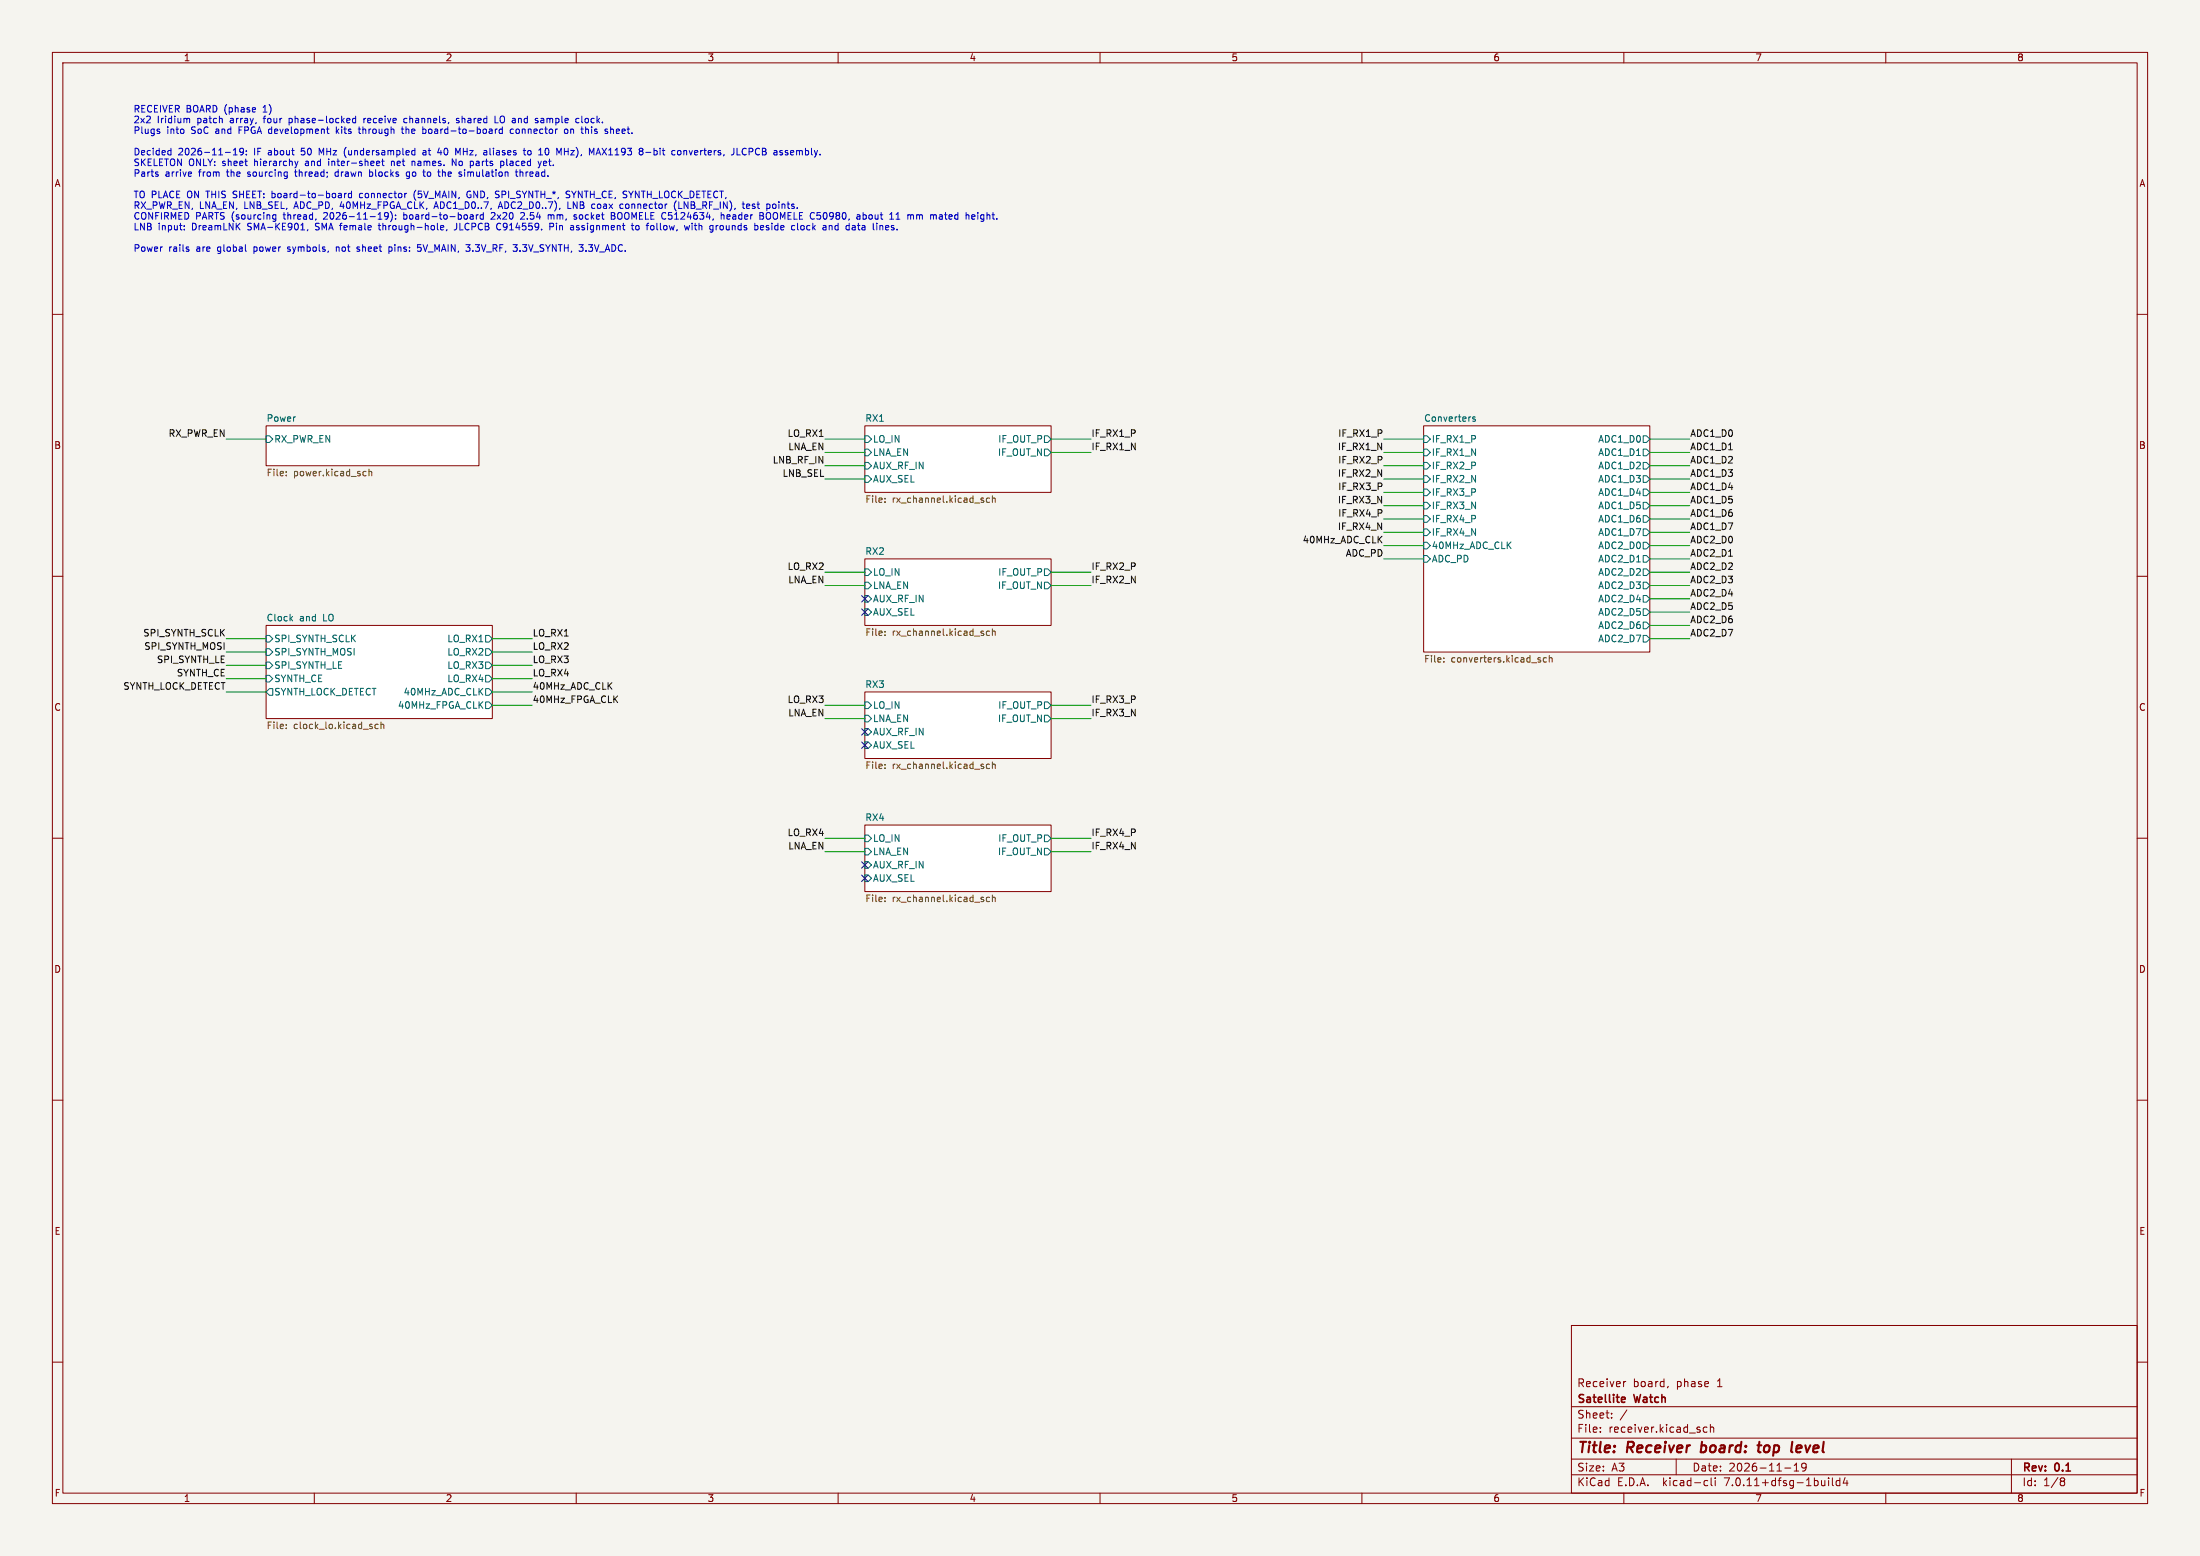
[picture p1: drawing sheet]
(kicad_sch
 (version 20230121)
 (generator eeschema)
 (paper "A3")
 (title_block
  (title "Receiver board: top level")
  (date "2026-11-19")
  (rev "0.1")
  (company "Satellite Watch")
  (comment 1 "Receiver board, phase 1"))
 (lib_symbols)
 (text "RECEIVER BOARD (phase 1)\n2x2 Iridium patch array, four phase-locked receive channels, shared LO and sample clock.\nPlugs into SoC and FPGA development kits through the board-to-board connector on this sheet.\n\nDecided 2026-11-19: IF about 50 MHz (undersampled at 40 MHz, aliases to 10 MHz), MAX1193 8-bit converters, JLCPCB assembly.\nSKELETON ONLY: sheet hierarchy and inter-sheet net names. No parts placed yet.\nParts arrive from the sourcing thread; drawn blocks go to the simulation thread.\n\nTO PLACE ON THIS SHEET: board-to-board connector (5V_MAIN, GND, SPI_SYNTH_*, SYNTH_CE, SYNTH_LOCK_DETECT,\nRX_PWR_EN, LNA_EN, LNB_SEL, ADC_PD, 40MHz_FPGA_CLK, ADC1_D0..7, ADC2_D0..7), LNB coax connector (LNB_RF_IN), test points.\nCONFIRMED PARTS (sourcing thread, 2026-11-19): board-to-board 2x20 2.54 mm, socket BOOMELE C5124634, header BOOMELE C50980, about 11 mm mated height.\nLNB input: DreamLNK SMA-KE901, SMA female through-hole, JLCPCB C914559. Pin assignment to follow, with grounds beside clock and data lines.\n\nPower rails are global power symbols, not sheet pins: 5V_MAIN, 3.3V_RF, 3.3V_SYNTH, 3.3V_ADC."
  (at 25.4 20.32 0)
  (effects (font (size 1.27 1.27)) (justify left top)))
 (sheet
  (at 50.8 81.28)
  (size 40.64 7.62)
  (stroke (width 0.1524) (type solid))
  (fill (color 0 0 0 0.0000))
  (property "Sheetname" "Power" (at 50.8 80.58 0) (effects (font (size 1.27 1.27)) (justify left bottom)))
  (property "Sheetfile" "power.kicad_sch" (at 50.8 89.5 0) (effects (font (size 1.27 1.27)) (justify left top)))
  (pin "RX_PWR_EN" input (at 50.8 83.82 180) (effects (font (size 1.27 1.27)) (justify left))))
 (wire
  (pts (xy 50.8 83.82) (xy 43.18 83.82))
  (stroke (width 0) (type default)))
 (label "RX_PWR_EN"
  (at 43.18 83.82 180)
  (effects (font (size 1.27 1.27)) (justify right bottom)))
 (sheet
  (at 50.8 119.38)
  (size 43.18 17.78)
  (stroke (width 0.1524) (type solid))
  (fill (color 0 0 0 0.0000))
  (property "Sheetname" "Clock and LO" (at 50.8 118.68 0) (effects (font (size 1.27 1.27)) (justify left bottom)))
  (property "Sheetfile" "clock_lo.kicad_sch" (at 50.8 137.76 0) (effects (font (size 1.27 1.27)) (justify left top)))
  (pin "SPI_SYNTH_SCLK" input (at 50.8 121.92 180) (effects (font (size 1.27 1.27)) (justify left)))
  (pin "SPI_SYNTH_MOSI" input (at 50.8 124.46 180) (effects (font (size 1.27 1.27)) (justify left)))
  (pin "SPI_SYNTH_LE" input (at 50.8 127 180) (effects (font (size 1.27 1.27)) (justify left)))
  (pin "SYNTH_CE" input (at 50.8 129.54 180) (effects (font (size 1.27 1.27)) (justify left)))
  (pin "SYNTH_LOCK_DETECT" output (at 50.8 132.08 180) (effects (font (size 1.27 1.27)) (justify left)))
  (pin "LO_RX1" output (at 93.98 121.92 0) (effects (font (size 1.27 1.27)) (justify right)))
  (pin "LO_RX2" output (at 93.98 124.46 0) (effects (font (size 1.27 1.27)) (justify right)))
  (pin "LO_RX3" output (at 93.98 127 0) (effects (font (size 1.27 1.27)) (justify right)))
  (pin "LO_RX4" output (at 93.98 129.54 0) (effects (font (size 1.27 1.27)) (justify right)))
  (pin "40MHz_ADC_CLK" output (at 93.98 132.08 0) (effects (font (size 1.27 1.27)) (justify right)))
  (pin "40MHz_FPGA_CLK" output (at 93.98 134.62 0) (effects (font (size 1.27 1.27)) (justify right))))
 (wire
  (pts (xy 50.8 121.92) (xy 43.18 121.92))
  (stroke (width 0) (type default)))
 (label "SPI_SYNTH_SCLK"
  (at 43.18 121.92 180)
  (effects (font (size 1.27 1.27)) (justify right bottom)))
 (wire
  (pts (xy 50.8 124.46) (xy 43.18 124.46))
  (stroke (width 0) (type default)))
 (label "SPI_SYNTH_MOSI"
  (at 43.18 124.46 180)
  (effects (font (size 1.27 1.27)) (justify right bottom)))
 (wire
  (pts (xy 50.8 127) (xy 43.18 127))
  (stroke (width 0) (type default)))
 (label "SPI_SYNTH_LE"
  (at 43.18 127 180)
  (effects (font (size 1.27 1.27)) (justify right bottom)))
 (wire
  (pts (xy 50.8 129.54) (xy 43.18 129.54))
  (stroke (width 0) (type default)))
 (label "SYNTH_CE"
  (at 43.18 129.54 180)
  (effects (font (size 1.27 1.27)) (justify right bottom)))
 (wire
  (pts (xy 50.8 132.08) (xy 43.18 132.08))
  (stroke (width 0) (type default)))
 (label "SYNTH_LOCK_DETECT"
  (at 43.18 132.08 180)
  (effects (font (size 1.27 1.27)) (justify right bottom)))
 (wire
  (pts (xy 93.98 121.92) (xy 101.6 121.92))
  (stroke (width 0) (type default)))
 (label "LO_RX1"
  (at 101.6 121.92 0)
  (effects (font (size 1.27 1.27)) (justify left bottom)))
 (wire
  (pts (xy 93.98 124.46) (xy 101.6 124.46))
  (stroke (width 0) (type default)))
 (label "LO_RX2"
  (at 101.6 124.46 0)
  (effects (font (size 1.27 1.27)) (justify left bottom)))
 (wire
  (pts (xy 93.98 127) (xy 101.6 127))
  (stroke (width 0) (type default)))
 (label "LO_RX3"
  (at 101.6 127 0)
  (effects (font (size 1.27 1.27)) (justify left bottom)))
 (wire
  (pts (xy 93.98 129.54) (xy 101.6 129.54))
  (stroke (width 0) (type default)))
 (label "LO_RX4"
  (at 101.6 129.54 0)
  (effects (font (size 1.27 1.27)) (justify left bottom)))
 (wire
  (pts (xy 93.98 132.08) (xy 101.6 132.08))
  (stroke (width 0) (type default)))
 (label "40MHz_ADC_CLK"
  (at 101.6 132.08 0)
  (effects (font (size 1.27 1.27)) (justify left bottom)))
 (wire
  (pts (xy 93.98 134.62) (xy 101.6 134.62))
  (stroke (width 0) (type default)))
 (label "40MHz_FPGA_CLK"
  (at 101.6 134.62 0)
  (effects (font (size 1.27 1.27)) (justify left bottom)))
 (sheet
  (at 165.1 81.28)
  (size 35.56 12.7)
  (stroke (width 0.1524) (type solid))
  (fill (color 0 0 0 0.0000))
  (property "Sheetname" "RX1" (at 165.1 80.58 0) (effects (font (size 1.27 1.27)) (justify left bottom)))
  (property "Sheetfile" "rx_channel.kicad_sch" (at 165.1 94.58 0) (effects (font (size 1.27 1.27)) (justify left top)))
  (pin "LO_IN" input (at 165.1 83.82 180) (effects (font (size 1.27 1.27)) (justify left)))
  (pin "LNA_EN" input (at 165.1 86.36 180) (effects (font (size 1.27 1.27)) (justify left)))
  (pin "AUX_RF_IN" input (at 165.1 88.9 180) (effects (font (size 1.27 1.27)) (justify left)))
  (pin "AUX_SEL" input (at 165.1 91.44 180) (effects (font (size 1.27 1.27)) (justify left)))
  (pin "IF_OUT_P" output (at 200.66 83.82 0) (effects (font (size 1.27 1.27)) (justify right)))
  (pin "IF_OUT_N" output (at 200.66 86.36 0) (effects (font (size 1.27 1.27)) (justify right))))
 (wire
  (pts (xy 165.1 83.82) (xy 157.48 83.82))
  (stroke (width 0) (type default)))
 (label "LO_RX1"
  (at 157.48 83.82 180)
  (effects (font (size 1.27 1.27)) (justify right bottom)))
 (wire
  (pts (xy 165.1 86.36) (xy 157.48 86.36))
  (stroke (width 0) (type default)))
 (label "LNA_EN"
  (at 157.48 86.36 180)
  (effects (font (size 1.27 1.27)) (justify right bottom)))
 (wire
  (pts (xy 165.1 88.9) (xy 157.48 88.9))
  (stroke (width 0) (type default)))
 (label "LNB_RF_IN"
  (at 157.48 88.9 180)
  (effects (font (size 1.27 1.27)) (justify right bottom)))
 (wire
  (pts (xy 165.1 91.44) (xy 157.48 91.44))
  (stroke (width 0) (type default)))
 (label "LNB_SEL"
  (at 157.48 91.44 180)
  (effects (font (size 1.27 1.27)) (justify right bottom)))
 (wire
  (pts (xy 200.66 83.82) (xy 208.28 83.82))
  (stroke (width 0) (type default)))
 (label "IF_RX1_P"
  (at 208.28 83.82 0)
  (effects (font (size 1.27 1.27)) (justify left bottom)))
 (wire
  (pts (xy 200.66 86.36) (xy 208.28 86.36))
  (stroke (width 0) (type default)))
 (label "IF_RX1_N"
  (at 208.28 86.36 0)
  (effects (font (size 1.27 1.27)) (justify left bottom)))
 (sheet
  (at 165.1 106.68)
  (size 35.56 12.7)
  (stroke (width 0.1524) (type solid))
  (fill (color 0 0 0 0.0000))
  (property "Sheetname" "RX2" (at 165.1 105.98 0) (effects (font (size 1.27 1.27)) (justify left bottom)))
  (property "Sheetfile" "rx_channel.kicad_sch" (at 165.1 119.98 0) (effects (font (size 1.27 1.27)) (justify left top)))
  (pin "LO_IN" input (at 165.1 109.22 180) (effects (font (size 1.27 1.27)) (justify left)))
  (pin "LNA_EN" input (at 165.1 111.76 180) (effects (font (size 1.27 1.27)) (justify left)))
  (pin "AUX_RF_IN" input (at 165.1 114.3 180) (effects (font (size 1.27 1.27)) (justify left)))
  (pin "AUX_SEL" input (at 165.1 116.84 180) (effects (font (size 1.27 1.27)) (justify left)))
  (pin "IF_OUT_P" output (at 200.66 109.22 0) (effects (font (size 1.27 1.27)) (justify right)))
  (pin "IF_OUT_N" output (at 200.66 111.76 0) (effects (font (size 1.27 1.27)) (justify right))))
 (wire
  (pts (xy 165.1 109.22) (xy 157.48 109.22))
  (stroke (width 0) (type default)))
 (label "LO_RX2"
  (at 157.48 109.22 180)
  (effects (font (size 1.27 1.27)) (justify right bottom)))
 (wire
  (pts (xy 165.1 111.76) (xy 157.48 111.76))
  (stroke (width 0) (type default)))
 (label "LNA_EN"
  (at 157.48 111.76 180)
  (effects (font (size 1.27 1.27)) (justify right bottom)))
 (no_connect
  (at 165.1 114.3))
 (no_connect
  (at 165.1 116.84))
 (wire
  (pts (xy 200.66 109.22) (xy 208.28 109.22))
  (stroke (width 0) (type default)))
 (label "IF_RX2_P"
  (at 208.28 109.22 0)
  (effects (font (size 1.27 1.27)) (justify left bottom)))
 (wire
  (pts (xy 200.66 111.76) (xy 208.28 111.76))
  (stroke (width 0) (type default)))
 (label "IF_RX2_N"
  (at 208.28 111.76 0)
  (effects (font (size 1.27 1.27)) (justify left bottom)))
 (sheet
  (at 165.1 132.08)
  (size 35.56 12.7)
  (stroke (width 0.1524) (type solid))
  (fill (color 0 0 0 0.0000))
  (property "Sheetname" "RX3" (at 165.1 131.38 0) (effects (font (size 1.27 1.27)) (justify left bottom)))
  (property "Sheetfile" "rx_channel.kicad_sch" (at 165.1 145.38 0) (effects (font (size 1.27 1.27)) (justify left top)))
  (pin "LO_IN" input (at 165.1 134.62 180) (effects (font (size 1.27 1.27)) (justify left)))
  (pin "LNA_EN" input (at 165.1 137.16 180) (effects (font (size 1.27 1.27)) (justify left)))
  (pin "AUX_RF_IN" input (at 165.1 139.7 180) (effects (font (size 1.27 1.27)) (justify left)))
  (pin "AUX_SEL" input (at 165.1 142.24 180) (effects (font (size 1.27 1.27)) (justify left)))
  (pin "IF_OUT_P" output (at 200.66 134.62 0) (effects (font (size 1.27 1.27)) (justify right)))
  (pin "IF_OUT_N" output (at 200.66 137.16 0) (effects (font (size 1.27 1.27)) (justify right))))
 (wire
  (pts (xy 165.1 134.62) (xy 157.48 134.62))
  (stroke (width 0) (type default)))
 (label "LO_RX3"
  (at 157.48 134.62 180)
  (effects (font (size 1.27 1.27)) (justify right bottom)))
 (wire
  (pts (xy 165.1 137.16) (xy 157.48 137.16))
  (stroke (width 0) (type default)))
 (label "LNA_EN"
  (at 157.48 137.16 180)
  (effects (font (size 1.27 1.27)) (justify right bottom)))
 (no_connect
  (at 165.1 139.7))
 (no_connect
  (at 165.1 142.24))
 (wire
  (pts (xy 200.66 134.62) (xy 208.28 134.62))
  (stroke (width 0) (type default)))
 (label "IF_RX3_P"
  (at 208.28 134.62 0)
  (effects (font (size 1.27 1.27)) (justify left bottom)))
 (wire
  (pts (xy 200.66 137.16) (xy 208.28 137.16))
  (stroke (width 0) (type default)))
 (label "IF_RX3_N"
  (at 208.28 137.16 0)
  (effects (font (size 1.27 1.27)) (justify left bottom)))
 (sheet
  (at 165.1 157.48)
  (size 35.56 12.7)
  (stroke (width 0.1524) (type solid))
  (fill (color 0 0 0 0.0000))
  (property "Sheetname" "RX4" (at 165.1 156.78 0) (effects (font (size 1.27 1.27)) (justify left bottom)))
  (property "Sheetfile" "rx_channel.kicad_sch" (at 165.1 170.78 0) (effects (font (size 1.27 1.27)) (justify left top)))
  (pin "LO_IN" input (at 165.1 160.02 180) (effects (font (size 1.27 1.27)) (justify left)))
  (pin "LNA_EN" input (at 165.1 162.56 180) (effects (font (size 1.27 1.27)) (justify left)))
  (pin "AUX_RF_IN" input (at 165.1 165.1 180) (effects (font (size 1.27 1.27)) (justify left)))
  (pin "AUX_SEL" input (at 165.1 167.64 180) (effects (font (size 1.27 1.27)) (justify left)))
  (pin "IF_OUT_P" output (at 200.66 160.02 0) (effects (font (size 1.27 1.27)) (justify right)))
  (pin "IF_OUT_N" output (at 200.66 162.56 0) (effects (font (size 1.27 1.27)) (justify right))))
 (wire
  (pts (xy 165.1 160.02) (xy 157.48 160.02))
  (stroke (width 0) (type default)))
 (label "LO_RX4"
  (at 157.48 160.02 180)
  (effects (font (size 1.27 1.27)) (justify right bottom)))
 (wire
  (pts (xy 165.1 162.56) (xy 157.48 162.56))
  (stroke (width 0) (type default)))
 (label "LNA_EN"
  (at 157.48 162.56 180)
  (effects (font (size 1.27 1.27)) (justify right bottom)))
 (no_connect
  (at 165.1 165.1))
 (no_connect
  (at 165.1 167.64))
 (wire
  (pts (xy 200.66 160.02) (xy 208.28 160.02))
  (stroke (width 0) (type default)))
 (label "IF_RX4_P"
  (at 208.28 160.02 0)
  (effects (font (size 1.27 1.27)) (justify left bottom)))
 (wire
  (pts (xy 200.66 162.56) (xy 208.28 162.56))
  (stroke (width 0) (type default)))
 (label "IF_RX4_N"
  (at 208.28 162.56 0)
  (effects (font (size 1.27 1.27)) (justify left bottom)))
 (sheet
  (at 271.78 81.28)
  (size 43.18 43.18)
  (stroke (width 0.1524) (type solid))
  (fill (color 0 0 0 0.0000))
  (property "Sheetname" "Converters" (at 271.78 80.58 0) (effects (font (size 1.27 1.27)) (justify left bottom)))
  (property "Sheetfile" "converters.kicad_sch" (at 271.78 125.06 0) (effects (font (size 1.27 1.27)) (justify left top)))
  (pin "IF_RX1_P" input (at 271.78 83.82 180) (effects (font (size 1.27 1.27)) (justify left)))
  (pin "IF_RX1_N" input (at 271.78 86.36 180) (effects (font (size 1.27 1.27)) (justify left)))
  (pin "IF_RX2_P" input (at 271.78 88.9 180) (effects (font (size 1.27 1.27)) (justify left)))
  (pin "IF_RX2_N" input (at 271.78 91.44 180) (effects (font (size 1.27 1.27)) (justify left)))
  (pin "IF_RX3_P" input (at 271.78 93.98 180) (effects (font (size 1.27 1.27)) (justify left)))
  (pin "IF_RX3_N" input (at 271.78 96.52 180) (effects (font (size 1.27 1.27)) (justify left)))
  (pin "IF_RX4_P" input (at 271.78 99.06 180) (effects (font (size 1.27 1.27)) (justify left)))
  (pin "IF_RX4_N" input (at 271.78 101.6 180) (effects (font (size 1.27 1.27)) (justify left)))
  (pin "40MHz_ADC_CLK" input (at 271.78 104.14 180) (effects (font (size 1.27 1.27)) (justify left)))
  (pin "ADC_PD" input (at 271.78 106.68 180) (effects (font (size 1.27 1.27)) (justify left)))
  (pin "ADC1_D0" output (at 314.96 83.82 0) (effects (font (size 1.27 1.27)) (justify right)))
  (pin "ADC1_D1" output (at 314.96 86.36 0) (effects (font (size 1.27 1.27)) (justify right)))
  (pin "ADC1_D2" output (at 314.96 88.9 0) (effects (font (size 1.27 1.27)) (justify right)))
  (pin "ADC1_D3" output (at 314.96 91.44 0) (effects (font (size 1.27 1.27)) (justify right)))
  (pin "ADC1_D4" output (at 314.96 93.98 0) (effects (font (size 1.27 1.27)) (justify right)))
  (pin "ADC1_D5" output (at 314.96 96.52 0) (effects (font (size 1.27 1.27)) (justify right)))
  (pin "ADC1_D6" output (at 314.96 99.06 0) (effects (font (size 1.27 1.27)) (justify right)))
  (pin "ADC1_D7" output (at 314.96 101.6 0) (effects (font (size 1.27 1.27)) (justify right)))
  (pin "ADC2_D0" output (at 314.96 104.14 0) (effects (font (size 1.27 1.27)) (justify right)))
  (pin "ADC2_D1" output (at 314.96 106.68 0) (effects (font (size 1.27 1.27)) (justify right)))
  (pin "ADC2_D2" output (at 314.96 109.22 0) (effects (font (size 1.27 1.27)) (justify right)))
  (pin "ADC2_D3" output (at 314.96 111.76 0) (effects (font (size 1.27 1.27)) (justify right)))
  (pin "ADC2_D4" output (at 314.96 114.3 0) (effects (font (size 1.27 1.27)) (justify right)))
  (pin "ADC2_D5" output (at 314.96 116.84 0) (effects (font (size 1.27 1.27)) (justify right)))
  (pin "ADC2_D6" output (at 314.96 119.38 0) (effects (font (size 1.27 1.27)) (justify right)))
  (pin "ADC2_D7" output (at 314.96 121.92 0) (effects (font (size 1.27 1.27)) (justify right))))
 (wire
  (pts (xy 271.78 83.82) (xy 264.16 83.82))
  (stroke (width 0) (type default)))
 (label "IF_RX1_P"
  (at 264.16 83.82 180)
  (effects (font (size 1.27 1.27)) (justify right bottom)))
 (wire
  (pts (xy 271.78 86.36) (xy 264.16 86.36))
  (stroke (width 0) (type default)))
 (label "IF_RX1_N"
  (at 264.16 86.36 180)
  (effects (font (size 1.27 1.27)) (justify right bottom)))
 (wire
  (pts (xy 271.78 88.9) (xy 264.16 88.9))
  (stroke (width 0) (type default)))
 (label "IF_RX2_P"
  (at 264.16 88.9 180)
  (effects (font (size 1.27 1.27)) (justify right bottom)))
 (wire
  (pts (xy 271.78 91.44) (xy 264.16 91.44))
  (stroke (width 0) (type default)))
 (label "IF_RX2_N"
  (at 264.16 91.44 180)
  (effects (font (size 1.27 1.27)) (justify right bottom)))
 (wire
  (pts (xy 271.78 93.98) (xy 264.16 93.98))
  (stroke (width 0) (type default)))
 (label "IF_RX3_P"
  (at 264.16 93.98 180)
  (effects (font (size 1.27 1.27)) (justify right bottom)))
 (wire
  (pts (xy 271.78 96.52) (xy 264.16 96.52))
  (stroke (width 0) (type default)))
 (label "IF_RX3_N"
  (at 264.16 96.52 180)
  (effects (font (size 1.27 1.27)) (justify right bottom)))
 (wire
  (pts (xy 271.78 99.06) (xy 264.16 99.06))
  (stroke (width 0) (type default)))
 (label "IF_RX4_P"
  (at 264.16 99.06 180)
  (effects (font (size 1.27 1.27)) (justify right bottom)))
 (wire
  (pts (xy 271.78 101.6) (xy 264.16 101.6))
  (stroke (width 0) (type default)))
 (label "IF_RX4_N"
  (at 264.16 101.6 180)
  (effects (font (size 1.27 1.27)) (justify right bottom)))
 (wire
  (pts (xy 271.78 104.14) (xy 264.16 104.14))
  (stroke (width 0) (type default)))
 (label "40MHz_ADC_CLK"
  (at 264.16 104.14 180)
  (effects (font (size 1.27 1.27)) (justify right bottom)))
 (wire
  (pts (xy 271.78 106.68) (xy 264.16 106.68))
  (stroke (width 0) (type default)))
 (label "ADC_PD"
  (at 264.16 106.68 180)
  (effects (font (size 1.27 1.27)) (justify right bottom)))
 (wire
  (pts (xy 314.96 83.82) (xy 322.58 83.82))
  (stroke (width 0) (type default)))
 (label "ADC1_D0"
  (at 322.58 83.82 0)
  (effects (font (size 1.27 1.27)) (justify left bottom)))
 (wire
  (pts (xy 314.96 86.36) (xy 322.58 86.36))
  (stroke (width 0) (type default)))
 (label "ADC1_D1"
  (at 322.58 86.36 0)
  (effects (font (size 1.27 1.27)) (justify left bottom)))
 (wire
  (pts (xy 314.96 88.9) (xy 322.58 88.9))
  (stroke (width 0) (type default)))
 (label "ADC1_D2"
  (at 322.58 88.9 0)
  (effects (font (size 1.27 1.27)) (justify left bottom)))
 (wire
  (pts (xy 314.96 91.44) (xy 322.58 91.44))
  (stroke (width 0) (type default)))
 (label "ADC1_D3"
  (at 322.58 91.44 0)
  (effects (font (size 1.27 1.27)) (justify left bottom)))
 (wire
  (pts (xy 314.96 93.98) (xy 322.58 93.98))
  (stroke (width 0) (type default)))
 (label "ADC1_D4"
  (at 322.58 93.98 0)
  (effects (font (size 1.27 1.27)) (justify left bottom)))
 (wire
  (pts (xy 314.96 96.52) (xy 322.58 96.52))
  (stroke (width 0) (type default)))
 (label "ADC1_D5"
  (at 322.58 96.52 0)
  (effects (font (size 1.27 1.27)) (justify left bottom)))
 (wire
  (pts (xy 314.96 99.06) (xy 322.58 99.06))
  (stroke (width 0) (type default)))
 (label "ADC1_D6"
  (at 322.58 99.06 0)
  (effects (font (size 1.27 1.27)) (justify left bottom)))
 (wire
  (pts (xy 314.96 101.6) (xy 322.58 101.6))
  (stroke (width 0) (type default)))
 (label "ADC1_D7"
  (at 322.58 101.6 0)
  (effects (font (size 1.27 1.27)) (justify left bottom)))
 (wire
  (pts (xy 314.96 104.14) (xy 322.58 104.14))
  (stroke (width 0) (type default)))
 (label "ADC2_D0"
  (at 322.58 104.14 0)
  (effects (font (size 1.27 1.27)) (justify left bottom)))
 (wire
  (pts (xy 314.96 106.68) (xy 322.58 106.68))
  (stroke (width 0) (type default)))
 (label "ADC2_D1"
  (at 322.58 106.68 0)
  (effects (font (size 1.27 1.27)) (justify left bottom)))
 (wire
  (pts (xy 314.96 109.22) (xy 322.58 109.22))
  (stroke (width 0) (type default)))
 (label "ADC2_D2"
  (at 322.58 109.22 0)
  (effects (font (size 1.27 1.27)) (justify left bottom)))
 (wire
  (pts (xy 314.96 111.76) (xy 322.58 111.76))
  (stroke (width 0) (type default)))
 (label "ADC2_D3"
  (at 322.58 111.76 0)
  (effects (font (size 1.27 1.27)) (justify left bottom)))
 (wire
  (pts (xy 314.96 114.3) (xy 322.58 114.3))
  (stroke (width 0) (type default)))
 (label "ADC2_D4"
  (at 322.58 114.3 0)
  (effects (font (size 1.27 1.27)) (justify left bottom)))
 (wire
  (pts (xy 314.96 116.84) (xy 322.58 116.84))
  (stroke (width 0) (type default)))
 (label "ADC2_D5"
  (at 322.58 116.84 0)
  (effects (font (size 1.27 1.27)) (justify left bottom)))
 (wire
  (pts (xy 314.96 119.38) (xy 322.58 119.38))
  (stroke (width 0) (type default)))
 (label "ADC2_D6"
  (at 322.58 119.38 0)
  (effects (font (size 1.27 1.27)) (justify left bottom)))
 (wire
  (pts (xy 314.96 121.92) (xy 322.58 121.92))
  (stroke (width 0) (type default)))
 (label "ADC2_D7"
  (at 322.58 121.92 0)
  (effects (font (size 1.27 1.27)) (justify left bottom)))
 (sheet_instances
  (path ""
   (page "1"))))
